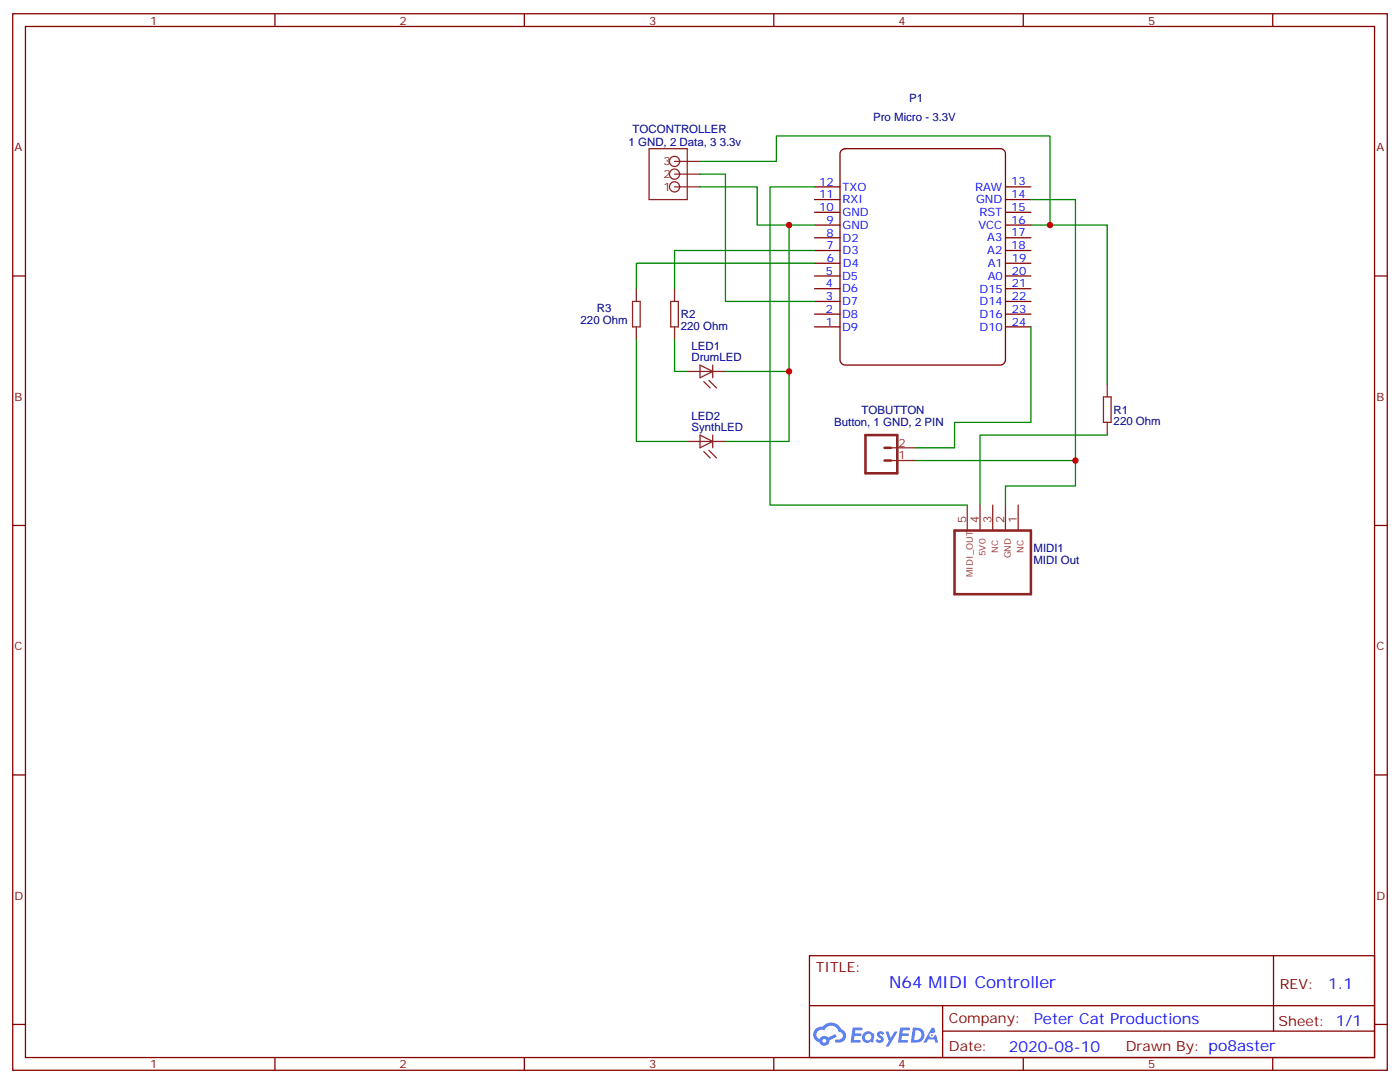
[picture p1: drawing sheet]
<svg xmlns="http://www.w3.org/2000/svg" width="388mm" height="300mm" viewBox="0 0 388 300" stroke-linecap="round" stroke-linejoin="round" font-family="sans-serif">
<g fill="none" stroke="#870000" stroke-width=".35">
<path d="M3.5 3.8h381v292.8h-381zM7.1 7.3h373.9v285.8h-373.9zM76.2 3.8v3.5M145.3 3.8v3.5M214.5 3.8v3.5M283.6 3.8v3.5M352.8 3.8v3.5M3.5 76.5h3.6M381 76.5h3.5M3.5 145.6h3.6M381 145.6h3.5M3.5 214.8h3.6"/>
<path d="M381 214.8h3.5M224.4 264.9h156.6v28.2h-156.6zM224.4 278.7h156.5M261.3 278.7v14.1M353 264.9v20.9M3.5 283.9h3.6M76.2 293.1v3.5M145.3 293.1v3.5M214.5 293.1v3.5M261.3 285.8h119.6M283.6 293.1v3.5M352.8 293.1v3.5"/>
<path d="M381 283.9h3.5"/>
</g>
<g fill="#5487ff">
<path d="M243.4 286a1.22 1.22 0 0 1 1.7 .3l-.4 .6a.47 .47 0 0 0-.4-.4 .47 .47 0 0 0-.5 .2l.1 .1a1.23 1.23 0 0 1 .8 1.9 1.44 1.44 0 0 1-2.1-.3l.5-.5 .8 .4a.29 .29 0 0 0 .3-.2 .29 .29 0 0 0-.3-.4 1.04 1.04 0 0 1-.5-1.7z"/>
<path d="M236.4 284.8h2.3l.3 .2-.1 .5h-1.8l-.1 .9h1.5l.3 .4-.4 .3h-1.6l-.1 1.1 1.7 .1 .2 .3-.2 .3h-2.6z"/>
<path d="M249.5 284.8h2.4l.3 .2-.1 .5h-1.9l-.1 .9h1.5l.4 .4-.4 .3h-1.6l-.2 1.1 1.8 .1 .1 .3-.1 .3h-2.7z"/>
<path d="M258.3 284.8h.7l.3 1.2-.6 .4a.69 .69 0 0 0-1 .2 .69 .69 0 0 0 .4 1 .69 .69 0 0 0 .9-.6l.5-.3 .5 2.2h-.8l-.2-.8h-1.7l-.5 .8h-.9z"/>
<path d="M245.5 285.9h.8l.6 1.8 1.1-1.8h.8l-2.5 4.2h-.8l.9-1.6z"/>
<path d="M253 284.8l-.6 4.1h1.4a2.11 2.11 0 0 0 2.4-2.1 2.11 2.11 0 0 0-2.5-2zM253.8 285.5a1.39 1.39 0 0 1 1.6 1.4 1.39 1.39 0 0 1-1.8 1.3h-.2z"/>
<path d="M239.4 286.4a1.54 1.54 0 0 0-.1 2.2 1.54 1.54 0 0 0 2.1 .1l.6 .2 .3-2.3-.1-.2h-.4a1.49 1.49 0 0 0-2.4 0zM239.6 287.4a.95 .95 0 0 1 1.9 0 .95 .95 0 0 1-1.9 0z"/>
<path d="M226.1 285.2a2.18 2.18 0 0 0 1 3.7 1.44 1.44 0 0 0 1.7 .9 1.44 1.44 0 0 0 1.1-1.5l2-1-.4-.7-1.9 1a1.47 1.47 0 0 0-2.5 .4 1.39 1.39 0 0 1-.6-2 1.39 1.39 0 0 1 2-.4 2.12 2.12 0 0 1 2.1-1.3 2.12 2.12 0 0 1 1.9 1.7 1.14 1.14 0 0 1 1.1 1.4 1.14 1.14 0 0 1-1.6 .7 .43 .43 0 0 0-.6 .4 .43 .43 0 0 0 .5 .5 1.98 1.98 0 0 0 2.5-1.3 1.98 1.98 0 0 0-1.3-2.5 3.1 3.1 0 0 0-5.2-.7l-.9 .1zM228 288.5a.54 .54 0 0 1 1 0 .54 .54 0 0 1-1 0z"/>
<circle cx="258.3" cy="286.9" r=".26"/>
</g>
<path d="M233.1 41.8l1.1-.6h43.1a1.41 1.41 0 0 1 1.4 1.4v57.2a1.51 1.51 0 0 1-1.4 1.4h-43.1a1.51 1.51 0 0 1-1.4-1.4v-57.2z" fill="#fff" stroke="#800000" stroke-width=".35"/>
<g fill="none" stroke="#870000" stroke-width=".35">
<path d="M225.8 58.8h7M225.8 55.3h7M225.8 51.8h7M278.7 58.8h7.1M278.7 55.3h7.1M278.7 51.8h7.1M225.8 76.5h7M225.8 73h7M225.8 69.4h7M225.8 65.9h7M225.8 62.4h7M278.7 76.5h7.1"/>
<path d="M278.7 73h7.1M278.7 69.4h7.1M278.7 65.9h7.1M278.7 62.4h7.1M225.8 90.6h7M225.8 87.1h7M225.8 83.5h7M225.8 80h7M278.7 90.6h7.1M278.7 87.1h7.1M278.7 83.5h7.1M278.7 80h7.1"/>
</g>
<g fill="none" stroke="#8c2424" stroke-width=".35">
<path d="M179.9 41.2h10.6v14.1h-10.6zM187 51.8h7M187 48.3h7M187 44.7h7M175.3 83.5h2.1v7.1h-2.1zM176.4 80v3.5M176.4 90.6v3.5M185.9 83.5h2.1v7.1h-2.1zM187 80v3.5M187 90.6v3.5M190.5 102.9h10.6M194 101.2l3.6 1.7-3.6 1.8z"/>
<path d="M195.1 105.8l1.7 1.7M196.5 105.4l2.1 2.1M197.6 101.2v3.5M305.9 110h2.1v7.1h-2.1zM306.9 106.5v3.5M306.9 117.1v3.5M190.5 122.3h10.6M194 120.6l3.6 1.7-3.6 1.8zM195.1 125.2l1.7 1.7M196.5 124.8l2.1 2.1M197.6 120.6v3.5M246.9 127.6h7.1"/>
<path d="M246.9 124.1h7.1M268.1 140v7M271.6 140v7M275.2 140v7M278.7 140v7M282.2 140v7"/>
<circle cx="187" cy="51.8" r="1.41"/>
<circle cx="187" cy="44.7" r="1.41"/>
<circle cx="187" cy="48.3" r="1.41"/>
</g>
<path d="M239.9 120.6h8.8v10.6h-8.8zM245.2 124.1h1.7M245.2 127.6h1.7M264.6 147h21.2v17.7h-21.2z" fill="none" stroke="#8c2424" stroke-width=".71"/>
<g fill="none" stroke="#008700" stroke-width=".35">
<path d="M194 44.7h21.2v-7h75.8v24.7h15.9v44.1M194 51.8h15.9v10.6h8.8M194 48.3h7.1v35.2h24.7M225.8 51.8h-12.4v88.2h54.7M285.8 55.3h12.3v79.4h-19.4v5.3M225.8 62.4h-7.1v40.5h-17.6M225.8 69.4h-38.8v10.6M225.8 73h-49.4v7M285.8 62.4h5.2M176.4 94.1v28.2h14.1M187 94.1v8.8h3.5M285.8 90.6v26.5h-21.2v7h-10.6"/>
<path d="M218.7 102.9v19.4h-17.6M254 127.6h44.1M306.9 120.6h-35.3v19.4"/>
</g>
<g fill="#c00">
<circle cx="218.7" cy="102.9" r=".88"/>
<circle cx="291" cy="62.4" r=".88"/>
<circle cx="218.7" cy="62.4" r=".88"/>
<circle cx="298.1" cy="127.6" r=".88"/>
</g>
<text font-size="4.6" fill="#00f" x="246.5" y="273.9">N64 MIDI Controller</text>
<g font-size="4.2" fill="#00f">
<text x="368.2" y="274.1">1.1</text>
<text x="286.5" y="283.7">Peter Cat Productions</text>
<text x="279.6" y="291.5">2020-08-10</text>
</g>
<g font-size="3.9" fill="#800">
<text x="226.1" y="269.5">TITLE:</text>
<text x="354.8" y="274.1">REV:</text>
<text x="263" y="283.7">Company:</text>
<text x="354.4" y="284.3">Sheet: 1/1</text>
<text x="263" y="291.3">Date:</text>
<text x="312.1" y="291.4">Drawn By: po8aster</text>
</g>
<g font-size="3.2" fill="#800">
<text x="41.6" y="6.8">1</text>
<text x="110.8" y="6.8">2</text>
<text x="179.9" y="6.8">3</text>
<text x="249.1" y="6.8">4</text>
<text x="318.2" y="6.8">5</text>
<text x="4.1" y="41.9">A</text>
<text x="381.5" y="41.9">A</text>
<text x="4.1" y="111.1">B</text>
<text x="381.5" y="111.1">B</text>
<text x="4.1" y="180.2">C</text>
<text x="381.5" y="180.2">C</text>
<text x="4.1" y="249.3">D</text>
<text x="381.5" y="249.3">D</text>
<text x="41.6" y="296.1">1</text>
<text x="110.8" y="296.1">2</text>
<text x="179.9" y="296.1">3</text>
<text x="249.1" y="296.1">4</text>
<text x="318.2" y="296.1">5</text>
</g>
<g font-size="3.2" fill="#000080">
<text x="252" y="28.3">P1</text>
<text x="242" y="33.6">Pro Micro - 3.3V</text>
<text x="174.3" y="40.5">1 GND, 2 Data, 3 3.3v</text>
<text x="175.4" y="37">TOCONTROLLER</text>
<text x="160.9" y="89.9">220 Ohm</text>
<text x="165.5" y="86.4">R3</text>
<text x="188.7" y="88.2">R2</text>
<text x="188.7" y="91.4">220 Ohm</text>
<text x="191.7" y="100.1">DrumLED</text>
<text x="191.7" y="96.9">LED1</text>
<text x="191.7" y="119.5">SynthLED</text>
<text x="191.7" y="116.3">LED2</text>
<text x="231.2" y="118.2">Button, 1 GND, 2 PIN</text>
<text x="238.8" y="114.7">TOBUTTON</text>
<text x="308.7" y="117.9">220 Ohm</text>
<text x="308.7" y="114.7">R1</text>
<text x="286.5" y="153.1">MIDI1</text>
<text x="286.5" y="156.3">MIDI Out</text>
</g>
<g font-size="3.2" fill="#8d2323">
<text x="183.9" y="45.8">3</text>
<text x="183.9" y="52.8">1</text>
<text x="183.9" y="49.3">2</text>
<text x="249.1" y="123.8">2</text>
<text x="249.1" y="127.3">1</text>
<text x="267.8" y="144.9" transform="rotate(-90 267.8 144.9)">5</text>
<text x="271.3" y="144.9" transform="rotate(-90 271.3 144.9)">4</text>
<text x="274.8" y="144.9" transform="rotate(-90 274.8 144.9)">3</text>
<text x="278.3" y="144.9" transform="rotate(-90 278.3 144.9)">2</text>
<text x="281.9" y="144.9" transform="rotate(-90 281.9 144.9)">1</text>
</g>
<g font-size="3.2" fill="#00f">
<text x="227" y="51.4">12</text>
<text x="233.5" y="52.8">TXO</text>
<text x="270.3" y="52.8">RAW</text>
<text x="280.3" y="51.4">13</text>
<text x="227" y="58.5">10</text>
<text x="227" y="55">11</text>
<text x="233.5" y="59.9">GND</text>
<text x="233.5" y="56.4">RXI</text>
<text x="270.5" y="56.3">GND</text>
<text x="271.5" y="59.9">RST</text>
<text x="280.3" y="54.9">14</text>
<text x="280.3" y="58.5">15</text>
<text x="229.1" y="65.5">8</text>
<text x="229.1" y="62">9</text>
<text x="233.5" y="63.4">GND</text>
<text x="271.2" y="63.4">VCC</text>
<text x="280.3" y="62">16</text>
<text x="280.3" y="65.5">17</text>
<text x="229.1" y="69.1">7</text>
<text x="233.5" y="70.5">D3</text>
<text x="233.5" y="67">D2</text>
<text x="273.6" y="66.9">A3</text>
<text x="273.6" y="70.4">A2</text>
<text x="280.3" y="69">18</text>
<text x="228.9" y="76.2">5</text>
<text x="229.2" y="72.5">6</text>
<text x="233.4" y="77.6">D5</text>
<text x="233.6" y="73.9">D4</text>
<text x="273.8" y="74">A1</text>
<text x="273.8" y="77.5">A0</text>
<text x="280.5" y="72.6">19</text>
<text x="280.5" y="76.1">20</text>
<text x="228.9" y="83.2">3</text>
<text x="228.9" y="79.6">4</text>
<text x="233.4" y="81">D6</text>
<text x="271.5" y="81.1">D15</text>
<text x="280.5" y="79.7">21</text>
<text x="280.5" y="83.2">22</text>
<text x="228.9" y="86.7">2</text>
<text x="233.4" y="88.1">D8</text>
<text x="233.4" y="84.6">D7</text>
<text x="271.5" y="84.6">D14</text>
<text x="271.5" y="88.1">D16</text>
<text x="280.5" y="86.7">23</text>
<text x="228.9" y="90.2">1</text>
<text x="233.4" y="91.6">D9</text>
<text x="271.5" y="91.7">D10</text>
<text x="280.5" y="90.2">24</text>
</g>
<g font-size="2.5" fill="#8d2323">
<text x="273.1" y="154.2" transform="rotate(-90 273.1 154.2)">5V0</text>
<text x="276.7" y="153.1" transform="rotate(-90 276.7 153.1)">NC</text>
<text x="280.2" y="154.8" transform="rotate(-90 280.2 154.8)">GND</text>
<text x="283.7" y="153.1" transform="rotate(-90 283.7 153.1)">NC</text>
<text x="269.6" y="160" transform="rotate(-90 269.6 160)">MIDI_OUT</text>
</g>
</svg>
